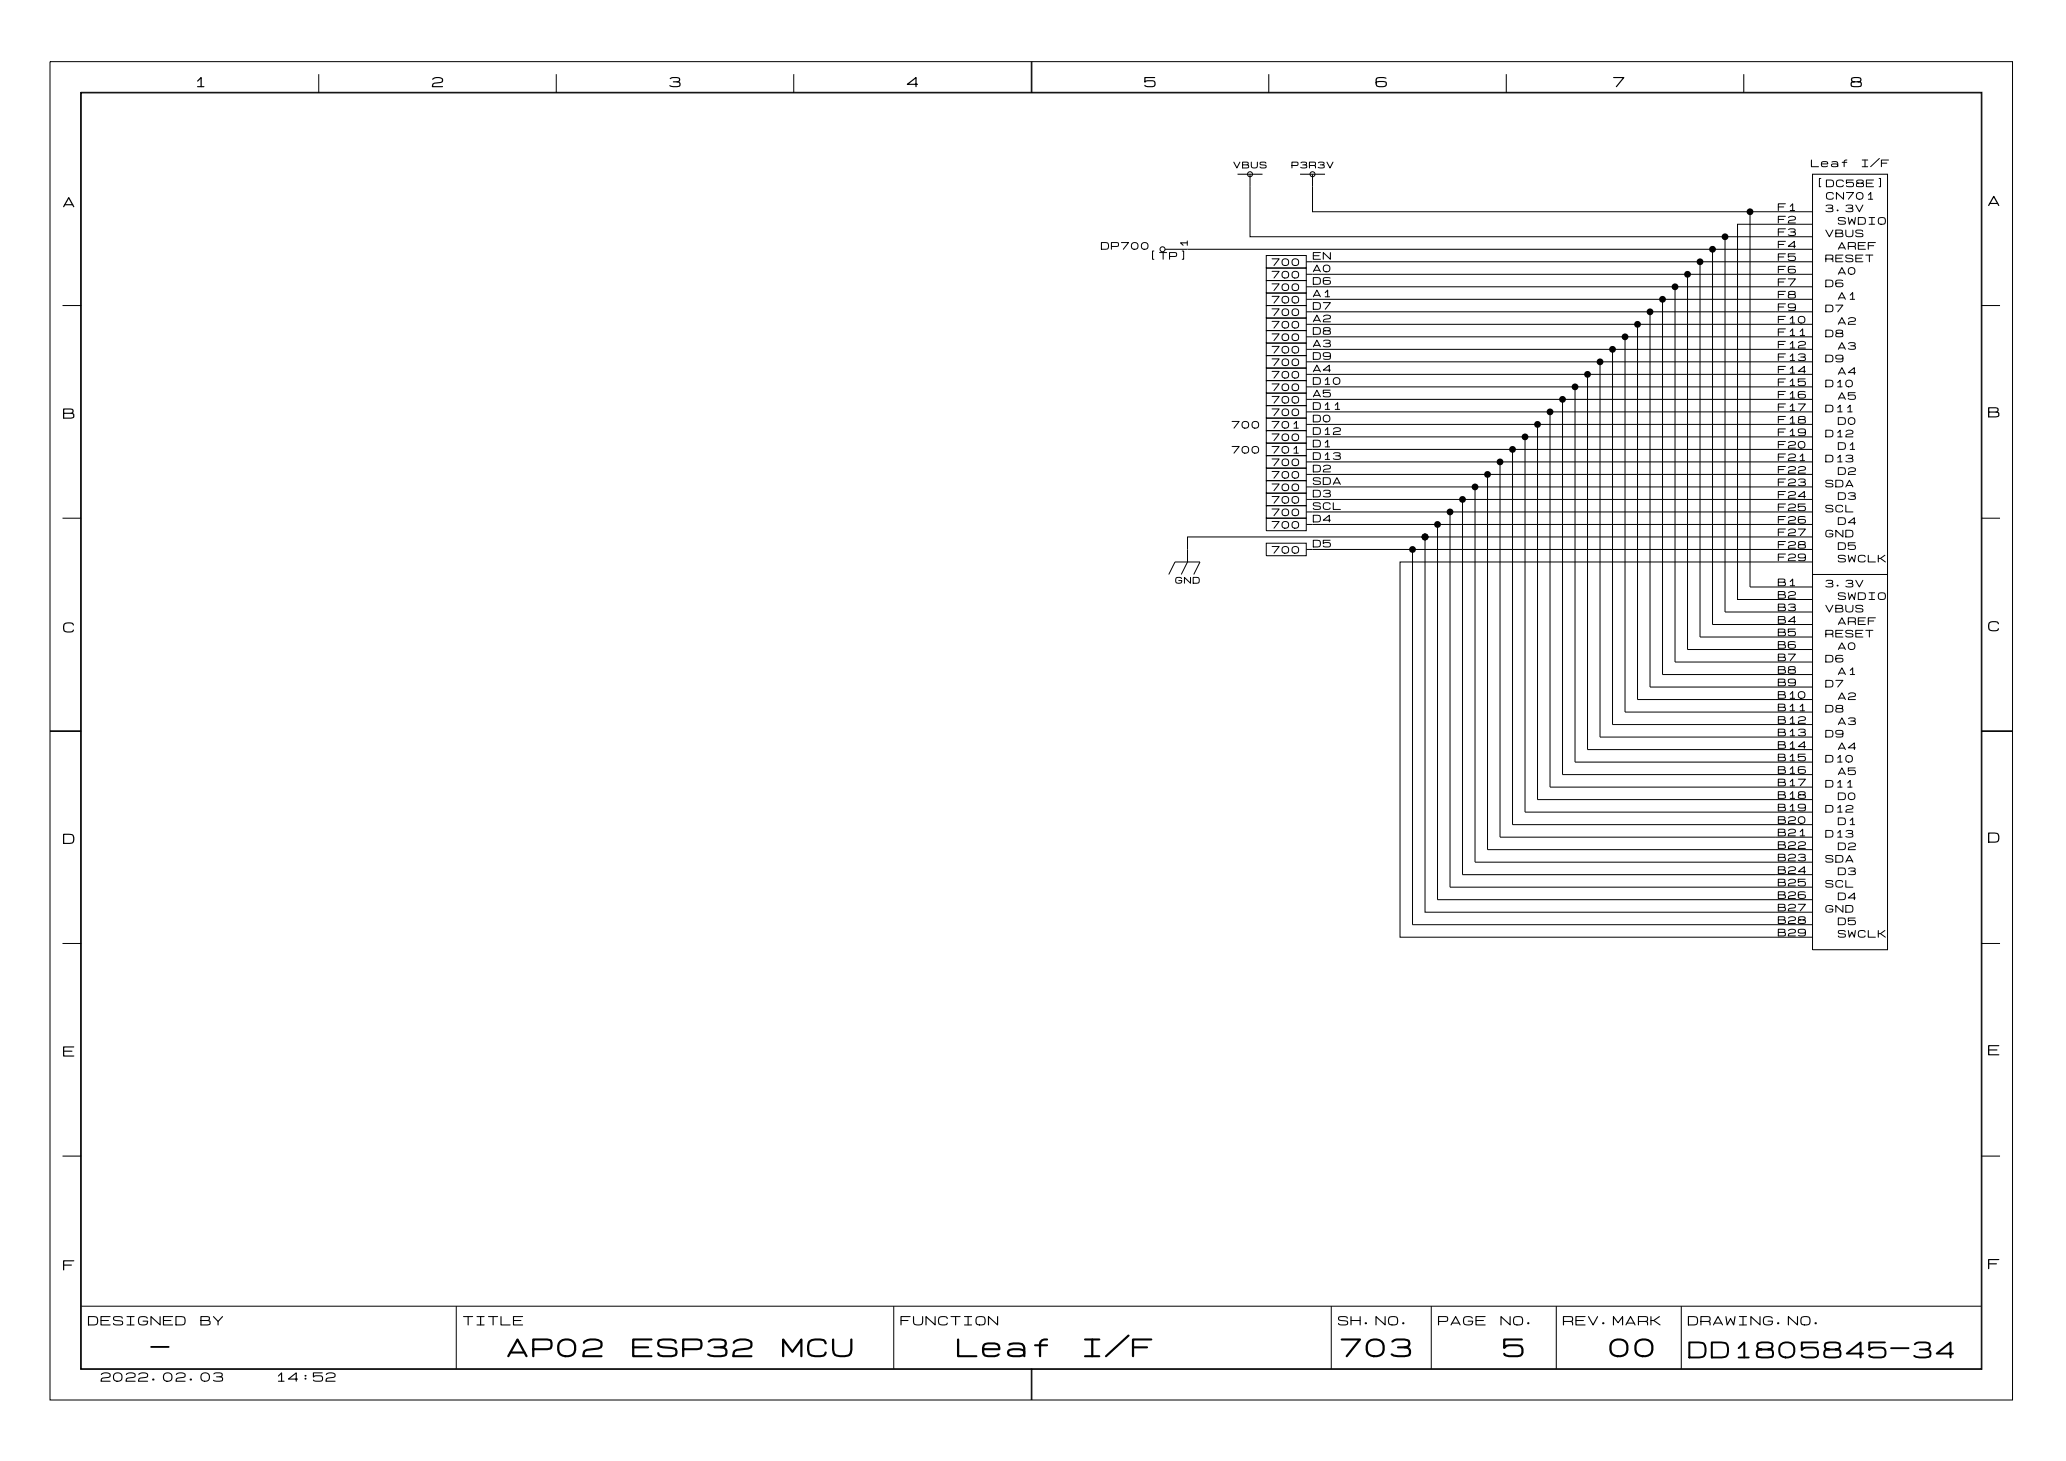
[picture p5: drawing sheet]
<svg xmlns="http://www.w3.org/2000/svg" width="420mm" height="297mm" viewBox="0 0 420 297" stroke-linecap="round" stroke-linejoin="round" font-family="sans-serif">
<g fill="none" stroke="#000" stroke-width=".2">
<path d="M10.2 12.5h398.7v271.8h-398.7zM16.4 18.7h386.3v259.4h-386.3zM16.5 18.9h386.1v259.1h-386.1zM64.8 15.1v3.8M113 15.1v3.8M161.3 15.1v3.8M209.5 12.5v6.4M209.7 12.5v6.4M257.8 15.1v3.8M306.1 15.1v3.8M354.3 15.1v3.8M251.5 35.4h5"/>
<path d="M254 35.4v12.7h114.3M264.2 35.4h5M266.7 35.4v7.6h101.6M368.3 35.4h15.2v157.5h-15.2zM236.7 50.6h131.6M257.3 57h8.1v2.5h-8.1zM257.3 59.5h8.1v2.6h-8.1zM257.3 51.9h8.1v2.5h-8.1zM257.3 54.4h8.1v2.6h-8.1zM265.4 55.7h102.9M265.4 53.2h102.9M265.4 58.2h102.9"/>
<path d="M340.4 58.2v76.2h27.9M342.9 55.7v76.2h25.4M345.4 53.2v76.2h22.9M348 50.6v76.2h20.3M350.5 48.1v76.2h17.8M355.6 43v76.2h12.7M368.3 45.5h-15.2v76.2h15.2M12.7 62.1h3.8M257.3 74.8h8.1v2.5h-8.1zM257.3 79.8h8.1v2.6h-8.1zM257.3 77.3h8.1v2.5h-8.1zM257.3 69.7h8.1v2.5h-8.1z"/>
<path d="M257.3 67.1h8.1v2.6h-8.1zM257.3 72.2h8.1v2.6h-8.1zM257.3 62.1h8.1v2.5h-8.1zM257.3 64.6h8.1v2.5h-8.1zM265.4 76h102.9M265.4 60.8h102.9M265.4 65.9h102.9M265.4 63.3h102.9M265.4 70.9h102.9M265.4 68.4h102.9M265.4 73.5h102.9M265.4 78.6h102.9"/>
<path d="M320 78.6v76.2h48.3M322.6 76v76.2h45.7M325.1 73.5v76.2h43.2M327.7 70.9v76.2h40.6M330.2 68.4v76.2h38.1M332.7 65.9v76.2h35.6M335.3 63.3v76.2h33M337.8 60.8v76.2h30.5M402.6 62.1h3.8M257.3 92.5h8.1v2.6h-8.1zM257.3 82.4h8.1v2.5h-8.1zM257.3 90h8.1v2.5h-8.1z"/>
<path d="M257.3 84.9h8.1v2.6h-8.1zM257.3 95.1h8.1v2.5h-8.1zM257.3 87.5h8.1v2.5h-8.1zM257.3 97.6h8.1v2.6h-8.1zM265.4 81.1h102.9M265.4 86.2h102.9M265.4 83.6h102.9M265.4 91.3h102.9M265.4 88.7h102.9M265.4 96.3h102.9M265.4 93.8h102.9M265.4 98.9h102.9"/>
<path d="M299.7 98.9v76.2h68.6M302.3 96.3v76.2h66M304.8 93.8v76.2h63.5M307.3 91.3v76.2h61M309.9 88.7v76.2h58.4M312.4 86.2v76.2h55.9M315 83.6v76.2h53.3M317.5 81.1v76.2M12.7 105.2h3.8M237.5 116.7l1.3-2.6h5l-1.2 2.6M257.3 100.2h8.1v2.5h-8.1zM257.3 105.2h8.1v2.6h-8.1z"/>
<path d="M257.3 110.3h8.1v2.6h-8.1zM257.3 102.7h8.1v2.5h-8.1zM265.4 101.4h102.9M265.4 111.6h102.9M265.4 106.5h102.9M265.4 104h102.9M287 111.6v76.2h81.3M289.6 109h-48.3v5.1l-1.3 2.6M289.6 109v76.2h78.7M292.1 106.5v76.2h76.2M294.6 104v76.2h73.7M297.2 101.4v76.2h71.1"/>
<path d="M368.3 114.1h-83.8v76.2h83.8M368.3 109h-78.7M368.3 116.7h15.2M402.6 105.2h3.8M10.2 148.4h6.3M10.2 148.5h6.3M368.3 157.3h-50.8M402.6 148.4h6.3M402.6 148.5h6.3M12.7 191.6h3.8M402.6 191.6h3.8M12.7 234.8h3.8"/>
<path d="M402.6 234.8h3.8M16.5 265.3h386.1M92.7 265.3v12.7M181.6 265.3v12.7M209.5 278v6.3M209.7 278v6.3M270.5 265.3v12.7M290.8 265.3v12.7M316.2 265.3v12.7M341.6 265.3v12.7"/>
<circle cx="254" cy="35.4" r=".51"/>
<circle cx="266.7" cy="35.4" r=".51"/>
<circle cx="236.2" cy="50.6" r=".51"/>
</g>
<g fill="#000">
<circle cx="340.4" cy="58.2" r=".7"/>
<circle cx="342.9" cy="55.7" r=".7"/>
<circle cx="345.4" cy="53.2" r=".7"/>
<circle cx="348" cy="50.6" r=".7"/>
<circle cx="350.5" cy="48.1" r=".7"/>
<circle cx="355.6" cy="43" r=".7"/>
<circle cx="320" cy="78.6" r=".7"/>
<circle cx="322.6" cy="76" r=".7"/>
<circle cx="325.1" cy="73.5" r=".7"/>
<circle cx="327.7" cy="70.9" r=".7"/>
<circle cx="330.2" cy="68.4" r=".7"/>
<circle cx="332.7" cy="65.9" r=".7"/>
<circle cx="335.3" cy="63.3" r=".7"/>
<circle cx="337.8" cy="60.8" r=".7"/>
<circle cx="299.7" cy="98.9" r=".7"/>
<circle cx="302.3" cy="96.3" r=".7"/>
<circle cx="304.8" cy="93.8" r=".7"/>
<circle cx="307.3" cy="91.3" r=".7"/>
<circle cx="309.9" cy="88.7" r=".7"/>
<circle cx="312.4" cy="86.2" r=".7"/>
<circle cx="315" cy="83.6" r=".7"/>
<circle cx="317.5" cy="81.1" r=".7"/>
<circle cx="287" cy="111.6" r=".7"/>
<circle cx="289.6" cy="109" r=".7"/>
<circle cx="292.1" cy="106.5" r=".7"/>
<circle cx="294.6" cy="104" r=".7"/>
<circle cx="297.2" cy="101.4" r=".7"/>
</g>
<g font-size="5.1">
<text x="102.9" y="276.3">AP02</text>
<text x="128.3" y="276.3">ESP32</text>
<text x="158.7" y="276.3">MCU</text>
<text x="194.3" y="276.3">Leaf</text>
<text x="219.7" y="276.3">I/F</text>
<text x="272.2" y="276.3">703</text>
<text x="305.2" y="276.3">5</text>
<text x="326.8" y="276.3">00</text>
</g>
<g font-size="4.6">
<text x="30.5" y="276.2">-</text>
<text x="342.9" y="276.5">DD1805845-34</text>
</g>
<g font-size="2.8">
<text x="39.4" y="18.1">1</text>
<text x="87.6" y="18.1">2</text>
<text x="135.9" y="18.1">3</text>
<text x="184.1" y="18.1">4</text>
<text x="232.4" y="18.1">5</text>
<text x="279.4" y="18.1">6</text>
<text x="327.7" y="18.1">7</text>
<text x="375.9" y="18.1">8</text>
<text x="12.7" y="42.5">A</text>
<text x="403.9" y="42.2">A</text>
<text x="12.7" y="85.4">B</text>
<text x="403.9" y="85.1">B</text>
<text x="12.7" y="128.8">C</text>
<text x="403.9" y="128.6">C</text>
<text x="12.7" y="171.7">D</text>
<text x="403.9" y="171.5">D</text>
<text x="12.7" y="214.9">E</text>
<text x="403.9" y="214.7">E</text>
<text x="12.7" y="258.4">F</text>
<text x="403.9" y="258.1">F</text>
</g>
<g font-size="2.5">
<text x="17.8" y="269.5">DESIGNED</text>
<text x="40.6" y="269.5">BY</text>
<text x="94" y="269.5">TITLE</text>
<text x="182.9" y="269.5">FUNCTION</text>
<text x="271.8" y="269.5">SH.NO.</text>
<text x="292.1" y="269.5">PAGE</text>
<text x="304.8" y="269.5">NO.</text>
<text x="317.5" y="269.5">REV.MARK</text>
<text x="342.9" y="269.5">DRAWING.NO.</text>
<text x="20.3" y="280.9">2022.02.03</text>
<text x="55.9" y="280.9">14:52</text>
</g>
<g font-size="2">
<text x="367.9" y="34.2">Leaf</text>
<text x="378.1" y="34.2">I/F</text>
<text x="368.9" y="38.3">[DC58E]</text>
<text x="371" y="40.8">CN701</text>
<text x="361.2" y="45.6">F2</text>
<text x="361.2" y="43.1">F1</text>
<text x="370.8" y="43.4">3.3V</text>
<text x="373.4" y="45.9">SWDIO</text>
<text x="223.6" y="51">DP700</text>
<text x="233.4" y="53">[TP]</text>
<text x="241.6" y="50.4" transform="rotate(-90 241.6 50.4)">1</text>
<text x="266.7" y="53">EN</text>
<text x="361.2" y="53.3">F5</text>
<text x="361.2" y="50.7">F4</text>
<text x="361.2" y="48.2">F3</text>
<text x="370.8" y="48.4">VBUS</text>
<text x="370.8" y="53.5">RESET</text>
<text x="373.4" y="51">AREF</text>
<text x="258.3" y="59.4">700</text>
<text x="258.3" y="54.3">700</text>
<text x="258.3" y="56.8">700</text>
<text x="266.7" y="58.1">D6</text>
<text x="266.7" y="55.5">A0</text>
<text x="361.2" y="58.3">F7</text>
<text x="361.2" y="55.8">F6</text>
<text x="370.8" y="58.6">D6</text>
<text x="373.4" y="56.1">A0</text>
<text x="258.3" y="61.9">700</text>
<text x="258.3" y="64.4">700</text>
<text x="266.7" y="60.6">A1</text>
<text x="266.7" y="63.2">D7</text>
<text x="266.7" y="65.7">A2</text>
<text x="361.2" y="66">F10</text>
<text x="361.2" y="63.4">F9</text>
<text x="361.2" y="60.9">F8</text>
<text x="370.8" y="63.7">D7</text>
<text x="373.4" y="61.1">A1</text>
<text x="258.3" y="69.5">700</text>
<text x="258.3" y="67">700</text>
<text x="266.7" y="70.8">A3</text>
<text x="266.7" y="68.2">D8</text>
<text x="361.2" y="68.5">F11</text>
<text x="361.2" y="71">F12</text>
<text x="370.8" y="68.8">D8</text>
<text x="373.4" y="66.2">A2</text>
<text x="373.4" y="71.3">A3</text>
<text x="258.3" y="72.1">700</text>
<text x="258.3" y="74.6">700</text>
<text x="258.3" y="77.1">700</text>
<text x="266.7" y="73.3">D9</text>
<text x="266.7" y="75.9">A4</text>
<text x="361.2" y="73.6">F13</text>
<text x="361.2" y="76.1">F14</text>
<text x="370.8" y="73.8">D9</text>
<text x="373.4" y="76.4">A4</text>
<text x="258.3" y="79.7">700</text>
<text x="258.3" y="82.2">700</text>
<text x="266.7" y="78.4">D10</text>
<text x="266.7" y="83.5">D11</text>
<text x="266.7" y="80.9">A5</text>
<text x="361.2" y="78.7">F15</text>
<text x="361.2" y="81.2">F16</text>
<text x="361.2" y="83.7">F17</text>
<text x="370.8" y="84">D11</text>
<text x="370.8" y="78.9">D10</text>
<text x="373.4" y="81.5">A5</text>
<text x="250.2" y="87.3">700</text>
<text x="258.3" y="87.3">701</text>
<text x="258.3" y="84.8">700</text>
<text x="258.3" y="89.8">700</text>
<text x="266.7" y="86">D0</text>
<text x="266.7" y="88.6">D12</text>
<text x="361.2" y="86.3">F18</text>
<text x="361.2" y="88.8">F19</text>
<text x="370.8" y="89.1">D12</text>
<text x="373.4" y="86.5">D0</text>
<text x="250.2" y="92.4">700</text>
<text x="258.3" y="92.4">701</text>
<text x="258.3" y="94.9">700</text>
<text x="266.7" y="93.6">D13</text>
<text x="266.7" y="91.1">D1</text>
<text x="361.2" y="91.4">F20</text>
<text x="361.2" y="93.9">F21</text>
<text x="370.8" y="94.2">D13</text>
<text x="373.4" y="91.6">D1</text>
<text x="258.3" y="97.5">700</text>
<text x="258.3" y="100">700</text>
<text x="266.7" y="101.3">D3</text>
<text x="266.7" y="96.2">D2</text>
<text x="266.7" y="98.7">SDA</text>
<text x="361.2" y="96.4">F22</text>
<text x="361.2" y="99">F23</text>
<text x="361.2" y="101.5">F24</text>
<text x="370.8" y="99.2">SDA</text>
<text x="373.4" y="101.8">D3</text>
<text x="373.4" y="96.7">D2</text>
<text x="258.3" y="102.5">700</text>
<text x="258.3" y="107.6">700</text>
<text x="258.3" y="105.1">700</text>
<text x="266.7" y="106.3">D4</text>
<text x="266.7" y="103.8">SCL</text>
<text x="361.2" y="104.1">F25</text>
<text x="361.2" y="106.6">F26</text>
<text x="370.8" y="104.3">SCL</text>
<text x="373.4" y="106.9">D4</text>
<text x="258.3" y="112.7">700</text>
<text x="266.7" y="111.4">D5</text>
<text x="361.2" y="109.1">F27</text>
<text x="361.2" y="111.7">F28</text>
<text x="370.8" y="109.4">GND</text>
<text x="373.4" y="111.9">D5</text>
<text x="361.2" y="119.3">B1</text>
<text x="361.2" y="114.2">F29</text>
<text x="370.8" y="119.6">3.3V</text>
<text x="373.4" y="114.5">SWCLK</text>
<text x="361.2" y="121.8">B2</text>
<text x="361.2" y="124.4">B3</text>
<text x="370.8" y="124.6">VBUS</text>
<text x="373.4" y="122.1">SWDIO</text>
<text x="361.2" y="126.9">B4</text>
<text x="361.2" y="129.5">B5</text>
<text x="361.2" y="132">B6</text>
<text x="370.8" y="129.7">RESET</text>
<text x="373.4" y="127.2">AREF</text>
<text x="361.2" y="134.5">B7</text>
<text x="361.2" y="137.1">B8</text>
<text x="370.8" y="134.8">D6</text>
<text x="373.4" y="132.3">A0</text>
<text x="373.4" y="137.3">A1</text>
<text x="361.2" y="139.6">B9</text>
<text x="361.2" y="142.2">B10</text>
<text x="370.8" y="139.9">D7</text>
<text x="373.4" y="142.4">A2</text>
<text x="361.2" y="144.7">B11</text>
<text x="361.2" y="147.2">B12</text>
<text x="361.2" y="149.8">B13</text>
<text x="370.8" y="145">D8</text>
<text x="373.4" y="147.5">A3</text>
<text x="361.2" y="152.3">B14</text>
<text x="361.2" y="154.9">B15</text>
<text x="370.8" y="150">D9</text>
<text x="370.8" y="155.1">D10</text>
<text x="373.4" y="152.6">A4</text>
<text x="361.2" y="157.4">B16</text>
<text x="361.2" y="159.9">B17</text>
<text x="370.8" y="160.2">D11</text>
<text x="373.4" y="157.7">A5</text>
<text x="361.2" y="162.5">B18</text>
<text x="361.2" y="165">B19</text>
<text x="361.2" y="167.6">B20</text>
<text x="370.8" y="165.3">D12</text>
<text x="373.4" y="162.7">D0</text>
<text x="373.4" y="167.8">D1</text>
<text x="361.2" y="170.1">B21</text>
<text x="361.2" y="172.6">B22</text>
<text x="370.8" y="170.4">D13</text>
<text x="373.4" y="172.9">D2</text>
<text x="361.2" y="175.2">B23</text>
<text x="361.2" y="177.7">B24</text>
<text x="370.8" y="175.4">SDA</text>
<text x="373.4" y="178">D3</text>
<text x="361.2" y="180.3">B25</text>
<text x="361.2" y="182.8">B26</text>
<text x="361.2" y="185.3">B27</text>
<text x="370.8" y="180.5">SCL</text>
<text x="370.8" y="185.6">GND</text>
<text x="373.4" y="183.1">D4</text>
<text x="361.2" y="187.9">B28</text>
<text x="361.2" y="190.4">B29</text>
<text x="373.4" y="188.1">D5</text>
<text x="373.4" y="190.7">SWCLK</text>
</g>
<g font-size="1.8">
<text x="250.6" y="34.4">VBUS</text>
<text x="262.4" y="34.4">P3R3V</text>
<text x="238.8" y="118.7">GND</text>
</g>
</svg>
